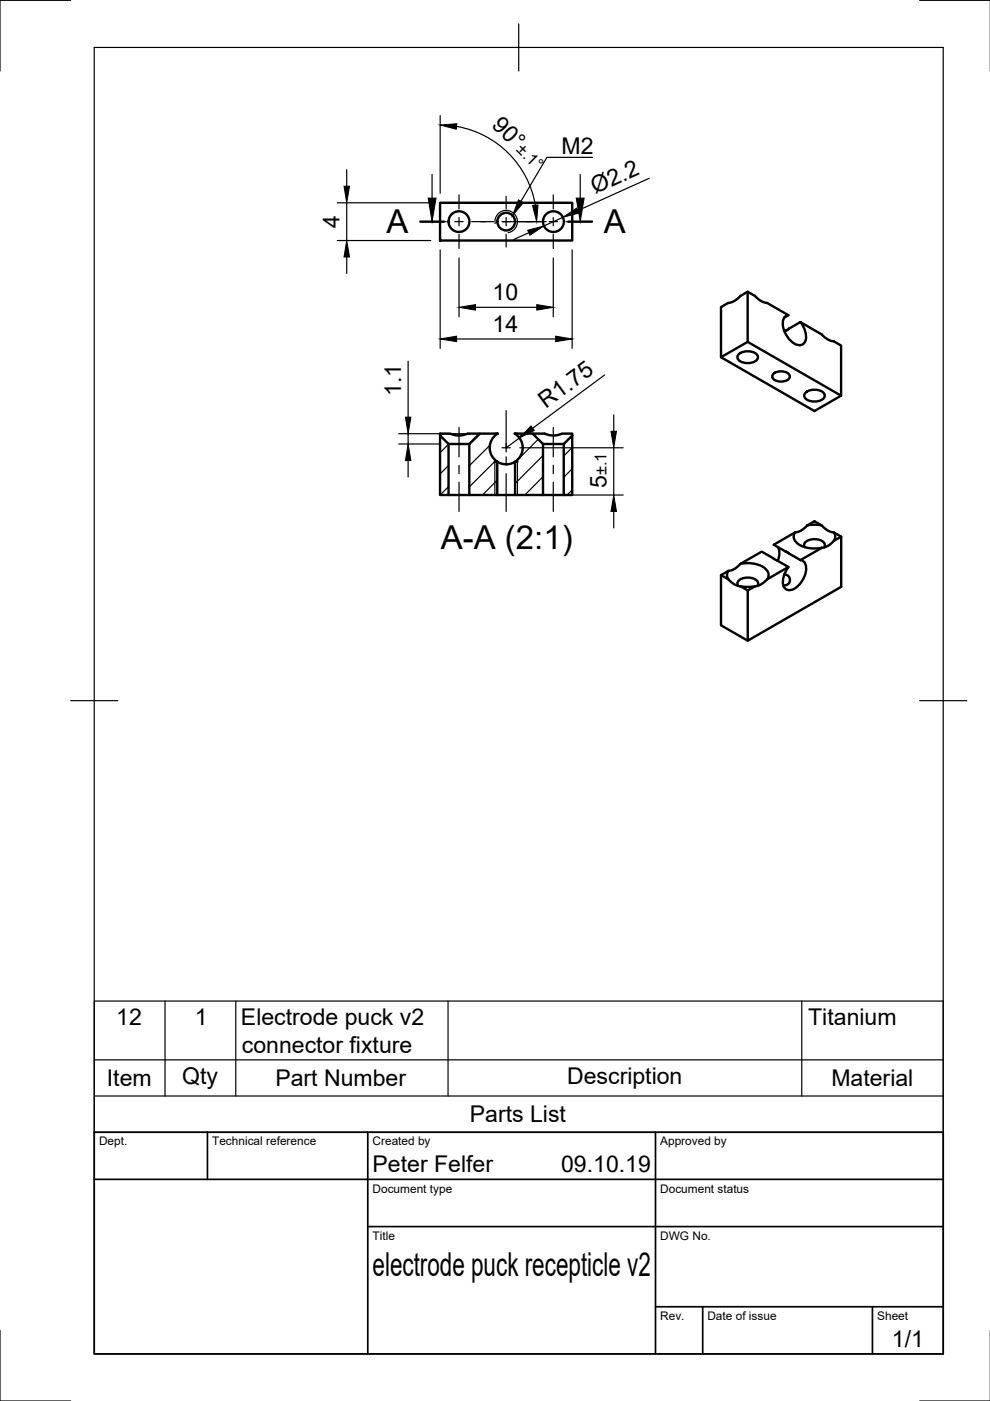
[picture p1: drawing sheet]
<svg xmlns="http://www.w3.org/2000/svg" width="210mm" height="297mm" viewBox="0 0 210 297" stroke-linecap="round" stroke-linejoin="round" font-family="sans-serif">
<!-- layer: Visible -->
<g fill="none" stroke="#000" stroke-width=".51">
<path d="M93.3 43h28v8h-28zM156.6 75.2a3.1 3.1 0 0 1 3.9 0 .9 .9 0 0 1-.4 1.4 2.86 2.86 0 0 1-3.7-.7zM158.5 61.9l-1.5 .8-1.4 1.2-1.2 .3-1.5 .9v10.6l5.6-3.2M163.9 79.3a2.45 2.45 0 0 1 3.5 .3 1.53 1.53 0 0 1-1.8 1.3 1.53 1.53 0 0 1-1.9-1.3zM166.3 67.3l.9-.5-4.6-2.6-1.2-.3-1.3-1.2-1.6-.8v10.6l19.8 11.4M166.5 70.1l-.2 .2M167.2 66.8a1.85 1.85 0 0 0-1.2 2.6 4.9 4.9 0 0 0 3.5 3.8 1.59 1.59 0 0 0 1.4-2.1l-.5-1.7-.7-1.1M167.2 69.7l-.7 .4M167.2 69.7l2.5-1.4 4.5 2.6 1.1 1 1.5 .5 1.5 .9v10.6l-5.6 3.3-19.8-11.5M93.3 92.3l1.8 1.8v10.9h-1.8zM95.1 94.1h4.4M101.7 91.9a8.6 8.6 0 0 0-3.8 .4h-1.3l-1.1-.4h-2.2v.4"/>
<path d="M104.9 92h.5M104.9 97.9h.5M105.4 92l-3.7-.1-2.2 2.2v10.9h5.9v-7.1M105.4 91.9v.1M105.4 97.9l.7 .3 1.2 .3 1.2-.3 .7-.3M105.4 92a3.5 3.5 0 0 0 0 5.9M109.2 92l3.7-.1 2.2 2.2M109.2 91.9v.1M109.2 92h.5M109.2 97.9h.5M109.2 92a3.5 3.5 0 0 1 0 5.9M112.9 91.9a8.6 8.6 0 0 1 3.9 .4h1.2l1.1-.4h2.2v.4"/>
<path d="M115.1 94.1v10.9h-5.9v-7.1M115.1 94.1h4.4M119.5 94.1l1.8-1.8v12.7h-1.8zM170.7 83.3a3.1 3.1 0 0 1 3.9 0 .9 .9 0 0 1-.4 1.5 2.86 2.86 0 0 1-3.7-.7zM95.1 105h4.4M105.4 105h3.8M115.1 105h4.4M157 119.5a6.1 6.1 0 0 1 5.6 1.4 1.56 1.56 0 0 1 .1 1.9M164 118.4l-2.5-1.4-4.5 2.6-1.2 1-1.4 .5-1.5 .8M164 118.4l3.2 1.8-4.5 2.6M164.9 116a3.2 3.2 0 0 1 0 2.9M166.5 116.9l.8 .4"/>
<path d="M168.6 112.9l-4.5 2.6 5.6 3.3M168.6 112.9a1.85 1.85 0 0 0 1 2.7l1.8 .6 1.4 .1 1.4-.2M169.7 118.7a1.85 1.85 0 0 1 1.1 2.6 4.9 4.9 0 0 1-3.4 3.8 1.59 1.59 0 0 1-1.4-2l.5-1.8 .7-1.1M170.6 116a1.18 1.18 0 0 1 1.2-1.6 2.64 2.64 0 0 1 3.1 1l-.2 .7M171.2 111.4l1.5-.2 1.5 .2M171.2 111.4l-1.3 1.1-1.3 .4M171.2 111.4l1.5-.9 1.5 .9M174.2 111.4l1.3 1.1 1.3 .4M176.8 114.7l-1.2 1-1.4 .5-4.5 2.6M176.8 112.9l1.6 .9v10.6l-19.9 11.4v-10.6l1.6-.9M176.8 112.9a1.55 1.55 0 0 1 0 1.7M178.4 113.8l-1.6 .9"/>
<path d="M154.4 122.8l1.2 1.1 1.4 .4M154.4 122.8l-1.5-.9v10.7l5.6 3.2M154.4 121a1.55 1.55 0 0 0 0 1.8M156.5 124.2a1.14 1.14 0 0 1 1.1-1.6 2.67 2.67 0 0 1 3.1 1l-.1 .6M157 124.3l1.5 .9M157 124.3l1.5 .1 1.6-.1M162.7 122.8l-1.3 1.1-1.3 .4M166.3 121.8l.7 .2 .4 .5 .1 .5-.4 .8-.5 .3h-.5"/>
<circle cx="97.3" cy="47" r="2.2"/>
<circle cx="107.3" cy="47" r="1.87"/>
<circle cx="117.3" cy="47" r="2.2"/>
</g>
<!-- layer: Visible Narrow -->
<path d="M105 47.4a2.38 2.38 0 0 1 1.9-2.8 2.38 2.38 0 0 1 2.8 2 2.38 2.38 0 0 1-2 2.7M104.9 91.9v.1M104.9 97.9v7.1M109.7 91.9v.1M109.7 97.9v7.1" fill="none" stroke="#000" stroke-width=".25"/>
<!-- layer: Border -->
<path d="M15 .1h-15v15M20 10.1h180v276.9h-180zM110 5.1v10M195 .1h15M15 148.6h10M195 148.6h10M0 282.1v14.9h15M195 297h15" fill="none" stroke="#000" stroke-width=".25"/>
<!-- layer: TitleBlock -->
<path d="M20 240.1h180v46.9h-180zM20 250h180M44 240.1v9.9M78 240.1v46.9M139 240.1v46.9M78 260.1h122M139 277.1h61M149 277.1v9.9M185 277.1v9.9" fill="none" stroke="#000" stroke-width=".36"/>
<!-- layer: Parts Lists -->
<path d="M20 212.2h180v27.9h-180zM35 212.2v20.2M50 212.2v20.2M95 212.2v20.2M170 212.2v20.2M20 232.4h180M20 224.7h180" fill="none" stroke="#000" stroke-width=".25"/>
<!-- layer: Smart Centers -->
<g fill="none" stroke="#000" stroke-width=".25">
<path d="M91.6 47h3M96.4 47h1.8M97.3 41.3v3M97.3 46.1v1.8M97.3 49.7v3M100 47h4.6M106.4 47h1.8M107.3 41.6v2.7M107.3 46.1v1.8M107.3 49.7v2.7M110 47h4.6M116.4 47h1.8"/>
<path d="M117.3 41.3v3M117.3 46.1v1.8M117.3 49.7v3M120 47h3M97.3 90.6v6.3M97.3 98.6v1.8M106.4 94.9h1.8M107.3 87v8.8M107.3 96.8v1.8M117.3 90.6v6.3M117.3 98.6v1.8M97.3 102.2v6.2"/>
<path d="M107.3 100.4v8M117.3 102.2v6.2"/>
</g>
<!-- layer: FD_Dimensions -->
<g fill="none" stroke="#000" stroke-width=".25">
<path d="M73.5 36v3.5M93.3 24.5v16.5M96.8 26.8a20.5 20.5 0 0 1 16.7 16.7M137.7 37.8l-15.2 6.8M71.5 43h19.8M71.5 51h19.8M73.5 43v8M73.5 54.5v3.5M93.3 53v20.9M97.3 54.7v12.5M106.6 47h9.2M112.1 49.3l-3.2 1.5"/>
<path d="M117.3 54.7v12.5M119.3 46.1l-4 1.8M121.3 53v20.9M86.5 76.6v11.8M96.8 71.9h21M100.8 65.2h13M128.2 79.5l-15.3 11.3M84.5 94.1h8.6M84.5 92h15.2M86.5 92v2.1M86.5 97.6v3.5M110.1 92.9l-2.8 2"/>
<path d="M110.2 94.9h21.9M130.1 88v3.4M130.1 94.9v10.1M117.1 105h15M130.1 108.4v3.5"/>
</g>
<g fill="#000" stroke="#000" stroke-width=".21">
<path d="M72.9 39.5h1.2l-.6 3.5zM93.3 26.5l3.6-.3-.1 1.2zM73.5 51l.6 3.5h-1.2zM111.9 48.8l3.4-.9-2.9 2zM112.9 43.5h1.2l-.3 3.5zM119.3 46.1l3-2 .4 1.1zM93.3 71.9l3.5-.6v1.1zM97.3 65.2l3.5-.6v1.2zM113.8 64.6l3.5 .6-3.5 .6zM117.8 71.3l3.5 .6-3.5 .5zM86.5 94.1l.6 3.5h-1.1zM86 88.4h1.1l-.6 3.6z"/>
<path d="M112.6 90.3l.7 1-3.2 1.6zM129.5 91.4h1.2l-.6 3.5zM130.1 105l.6 3.4h-1.2z"/>
</g>
<!-- layer: Leaders -->
<path d="M109.9 42.4l1.1 .6-2.3 2.7z" fill="#000" stroke="#000" stroke-width=".21"/>
<path d="M125.6 33.4h-9.6l-5.6 9.3" fill="none" stroke="#000" stroke-width=".25"/>
<!-- layer: Hatching -->
<g fill="none" stroke="#000" stroke-width=".25">
<path d="M95.1 94.2l-1.8 1.8M95.1 98.7l-1.8 1.8M101.8 92l-2.3 2.3M103.9 94.4l-4.4 4.3M105.1 97.6l-5.6 5.6M110.8 92l-.8 .7M114.1 93.1l-4.9 5M115.1 96.6l-5.9 5.9M121.3 94.9l-1.8 1.8M121.3 99.4l-1.8 1.8M95.1 103.2l-1.8 1.8M105.4 101.8l-3.1 3.2"/>
<path d="M115.1 101.1l-3.8 3.9M121.3 103.9l-1.1 1.1"/>
</g>
<!-- layer: Section Lines -->
<path d="M89.1 47h5M120.5 47h5" fill="none" stroke="#000" stroke-width=".51"/>
<path d="M91.6 37v5M123 37v5" fill="none" stroke="#000" stroke-width=".25"/>
<path d="M90.8 42h1.7l-.9 5zM122.2 42h1.6l-.8 5z" fill="#000" stroke="#000" stroke-width=".21"/>
<g font-size="7">
<text x="81.9" y="49.5">A</text>
<text x="128" y="49.5">A</text>
<text x="93.5" y="116.3">A-A (2:1)</text>
<text x="79" y="270.6">electrode puck recepticle v2</text>
</g>
<g font-size="4.9">
<text x="104.1" y="26.6" transform="rotate(45 104.1 26.6)">90°</text>
<text x="119.1" y="32.7">M2</text>
<text x="126.2" y="41.2" transform="rotate(-24 126.2 41.2)">Ø2.2</text>
<text x="72" y="48.3" transform="rotate(-90 72 48.3)">4</text>
<text x="104.4" y="63.6">10</text>
<text x="104.4" y="70.4">14</text>
<text x="85" y="84" transform="rotate(-90 85 84)">1.1</text>
<text x="115.7" y="86.8" transform="rotate(-36 115.7 86.8)">R1.75</text>
<text x="128.6" y="103.5" transform="rotate(-90 128.6 103.5)">5</text>
<text x="24.6" y="217.3">12</text>
<text x="41.3" y="217.3">1</text>
<text x="51.1" y="217.3">Electrode puck v2</text>
<text x="171.4" y="217.3">Titanium</text>
<text x="51.3" y="223.2">connector fixture</text>
<text x="22.7" y="230.3">Item</text>
<text x="38.6" y="229.8">Qty</text>
<text x="58.4" y="230.3">Part Number</text>
<text x="120.2" y="229.8">Description</text>
<text x="176.3" y="230.3">Material</text>
<text x="99.6" y="237.9">Parts List</text>
<text x="79" y="248.5">Peter Felfer</text>
<text x="119" y="248.5">09.10.19</text>
<text x="189.1" y="285.7">1/1</text>
</g>
<g font-size="3.5">
<text x="109.3" y="31.8" transform="rotate(45 109.3 31.8)">±.1°</text>
<text x="128.6" y="100.8" transform="rotate(-90 128.6 100.8)">±.1</text>
</g>
<g font-size="2.5">
<text x="21" y="242.9">Dept.</text>
<text x="45" y="242.9">Technical reference</text>
<text x="79" y="242.9">Created by</text>
<text x="140" y="242.9">Approved by</text>
<text x="79" y="252.8">Document type</text>
<text x="140" y="252.8">Document status</text>
<text x="79" y="262.9">Title</text>
<text x="140" y="262.9">DWG No.</text>
<text x="140" y="279.9">Rev.</text>
<text x="150" y="279.9">Date of issue</text>
<text x="186" y="279.9">Sheet</text>
</g>
</svg>
